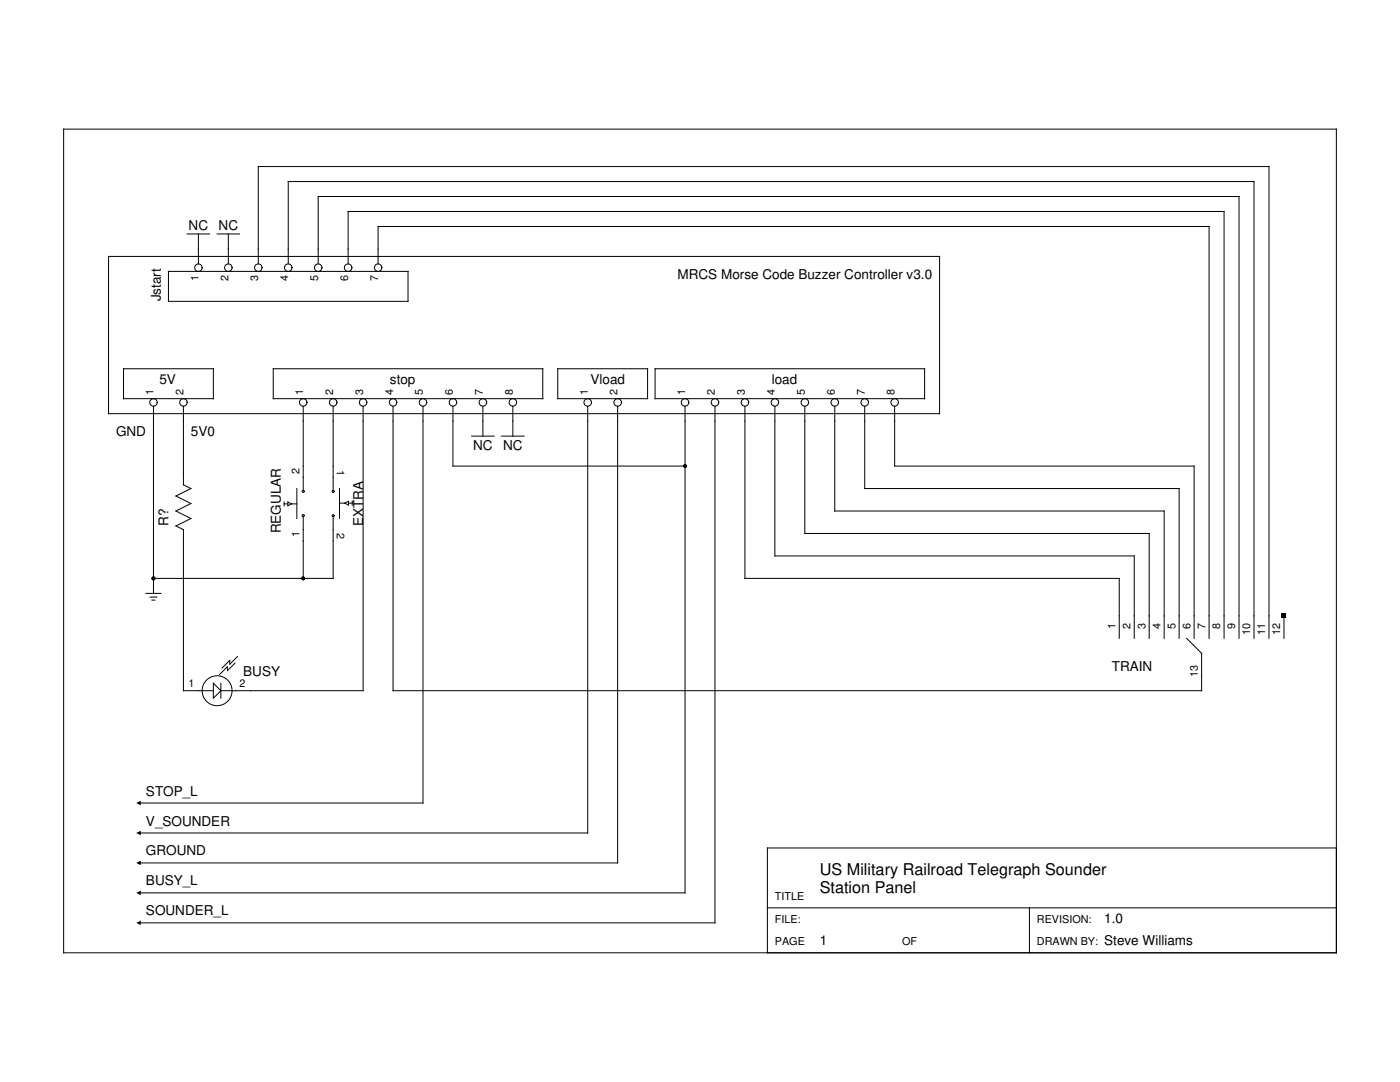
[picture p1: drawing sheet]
<svg xmlns="http://www.w3.org/2000/svg" width="279mm" height="216mm" viewBox="0 0 279 216" stroke-linecap="round" stroke-linejoin="round" font-family="sans-serif">
<g fill="none" stroke="#000" stroke-width=".2">
<path d="M12.7 25.8h254v164.3h-254zM21.7 51.2h165.8v31.3h-165.8zM33.6 54.2h47.8v5.9h-47.8zM37.4 46.7h4.4M39.6 46.7v6M43.3 46.7h4.5M45.6 46.7v6M51.5 52.7v-19.5h201.8v94.2M57.5 52.7v-16.5h192.8v91.2M63.5 52.7v-13.5h183.8v88.2M69.5 52.7v-10.5h174.8v85.2M75.5 52.7v-7.5h165.8v82.2"/>
<path d="M24.7 73.6h17.9v6h-17.9zM54.5 73.6h53.8v6h-53.8zM111.3 73.6h17.9v6h-17.9zM130.7 73.6h53.8v6h-53.8zM30.6 81v37.4M36.6 81v15.7l1.5 .8-3 1.5 3 1.5-3 1.5 3 1.5-3 1.5M59.2 97.5v6M60.5 81v16.9M66.5 81v16.9M67.8 97.5v6M72.5 81v56.8h-28.4M78.4 81v56.8h161.4v-7.4l-3-3"/>
<path d="M84.4 81v79.2h-56.8M90.4 81v12h46.3M94.1 87h4.5M96.4 81v6M100.1 87h4.5M102.3 81v6M117.3 81v85.2h-89.7M123.3 81v91.2h-95.7M136.7 81v97.2h-109.1M142.7 81v103.1h-115.1M148.7 81v34.4h74.7v12M154.6 81v29.9h71.8v16.5"/>
<path d="M160.6 81v25.4h68.7v21M166.6 81v21h65.7v25.4M172.6 81v16.5h62.7v29.9M178.5 81v12h59.8v34.4M29.1 118.4h3M30 119.1h1.3M30.3 119.7h.6M35.1 104.9l1.5 .8M36.6 105.7v32.1h6M56.7 100.2v.7M56.7 100.5h.7M57.4 100.2l.8 .3-.8 .4z"/>
<path d="M58.2 100.5h1M60.5 103.1v12.3M66.5 103.1v12.3h-35.9M67.8 100.4h1M68.8 100.4l.8-.4v.8zM69.6 100.4h.7M70.3 100v.8M42.6 136.3l1.5 1.5-1.5 1.5zM44.1 136.3v3M46.9 132.3l-1.5 1.5-.1-.7-1.5 1.5M47.4 131l-1.5 1.5-.1-.7-1.5 1.5M256.2 122.9v4.5"/>
<path d="M266.7 169.2h-113.6v20.9M153.1 181.2h113.6M205.4 181.2v8.9"/>
<circle cx="39.6" cy="53.4" r=".75"/>
<circle cx="45.6" cy="53.4" r=".75"/>
<circle cx="51.5" cy="53.4" r=".75"/>
<circle cx="57.5" cy="53.4" r=".75"/>
<circle cx="63.5" cy="53.4" r=".75"/>
<circle cx="69.5" cy="53.4" r=".75"/>
<circle cx="75.5" cy="53.4" r=".75"/>
<circle cx="30.6" cy="80.3" r=".75"/>
<circle cx="36.6" cy="80.3" r=".75"/>
<circle cx="60.5" cy="80.3" r=".75"/>
<circle cx="60.5" cy="98.1" r=".21"/>
<circle cx="66.5" cy="80.3" r=".75"/>
<circle cx="66.5" cy="98.1" r=".21"/>
<circle cx="72.5" cy="80.3" r=".75"/>
<circle cx="78.4" cy="80.3" r=".75"/>
<circle cx="84.4" cy="80.3" r=".75"/>
<circle cx="90.4" cy="80.3" r=".75"/>
<circle cx="96.4" cy="80.3" r=".75"/>
<circle cx="102.3" cy="80.3" r=".75"/>
<circle cx="117.3" cy="80.3" r=".75"/>
<circle cx="123.3" cy="80.3" r=".75"/>
<circle cx="136.7" cy="80.3" r=".75"/>
<circle cx="142.7" cy="80.3" r=".75"/>
<circle cx="148.7" cy="80.3" r=".75"/>
<circle cx="154.6" cy="80.3" r=".75"/>
<circle cx="160.6" cy="80.3" r=".75"/>
<circle cx="166.6" cy="80.3" r=".75"/>
<circle cx="172.6" cy="80.3" r=".75"/>
<circle cx="178.5" cy="80.3" r=".75"/>
<circle cx="60.5" cy="102.9" r=".21"/>
<circle cx="66.5" cy="102.9" r=".21"/>
<circle cx="43.3" cy="137.8" r="2.99"/>
</g>
<g fill="#000">
<path d="M255.8 122.4h.9v.9h-.9zM27.2 160.2l.9-.4v.9zM27.2 166.2l.9-.4v.9zM27.2 172.2l.9-.5v.9zM27.2 178.2l.9-.5v.9zM27.2 184.1l.9-.4v.9z"/>
<circle cx="136.7" cy="93" r=".37"/>
<circle cx="30.6" cy="115.4" r=".37"/>
<circle cx="60.5" cy="115.4" r=".37"/>
</g>
<g font-size="3.2">
<text x="163.6" y="174.5">US Military Railroad Telegraph Sounder</text>
<text x="163.6" y="178.2">Station Panel</text>
</g>
<g font-size="2.7">
<text x="37.6" y="45.9">NC</text>
<text x="43.6" y="45.9">NC</text>
<text x="135.2" y="55.6">MRCS Morse Code Buzzer Controller v3.0</text>
<text x="32.1" y="60.1" transform="rotate(-90 32.1 60.1)">Jstart</text>
<text x="31.8" y="76.6">5V</text>
<text x="77.8" y="76.6">stop</text>
<text x="117.9" y="76.6">Vload</text>
<text x="154" y="76.6">load</text>
<text x="23.2" y="87">GND</text>
<text x="38.1" y="87">5V0</text>
<text x="94.4" y="89.8">NC</text>
<text x="100.4" y="89.8">NC</text>
<text x="33.6" y="105" transform="rotate(-90 33.6 105)">R?</text>
<text x="56" y="106.4" transform="rotate(-90 56 106.4)">REGULAR</text>
<text x="72.5" y="105" transform="rotate(-90 72.5 105)">EXTRA</text>
<text x="48.6" y="134.8">BUSY</text>
<text x="221.9" y="133.8">TRAIN</text>
<text x="29.1" y="158.7">STOP_L</text>
<text x="29.1" y="164.7">V_SOUNDER</text>
<text x="29.1" y="170.7">GROUND</text>
<text x="29.1" y="176.7">BUSY_L</text>
<text x="29.1" y="182.6">SOUNDER_L</text>
<text x="220.4" y="184.1">1.0</text>
<text x="163.6" y="188.6">1</text>
<text x="220.4" y="188.6">Steve Williams</text>
</g>
<g font-size="2.2">
<text x="39.6" y="56.1" transform="rotate(-90 39.6 56.1)">1</text>
<text x="45.6" y="56.1" transform="rotate(-90 45.6 56.1)">2</text>
<text x="51.5" y="56.1" transform="rotate(-90 51.5 56.1)">3</text>
<text x="57.5" y="56.1" transform="rotate(-90 57.5 56.1)">4</text>
<text x="63.5" y="56.1" transform="rotate(-90 63.5 56.1)">5</text>
<text x="69.5" y="56.1" transform="rotate(-90 69.5 56.1)">6</text>
<text x="75.5" y="56.1" transform="rotate(-90 75.5 56.1)">7</text>
<text x="30.6" y="78.8" transform="rotate(-90 30.6 78.8)">1</text>
<text x="36.6" y="78.8" transform="rotate(-90 36.6 78.8)">2</text>
<text x="60.5" y="78.8" transform="rotate(-90 60.5 78.8)">1</text>
<text x="66.5" y="78.8" transform="rotate(-90 66.5 78.8)">2</text>
<text x="72.5" y="78.8" transform="rotate(-90 72.5 78.8)">3</text>
<text x="78.4" y="78.8" transform="rotate(-90 78.4 78.8)">4</text>
<text x="84.4" y="78.8" transform="rotate(-90 84.4 78.8)">5</text>
<text x="90.4" y="78.8" transform="rotate(-90 90.4 78.8)">6</text>
<text x="96.4" y="78.8" transform="rotate(-90 96.4 78.8)">7</text>
<text x="102.3" y="78.8" transform="rotate(-90 102.3 78.8)">8</text>
<text x="117.3" y="78.8" transform="rotate(-90 117.3 78.8)">1</text>
<text x="123.3" y="78.8" transform="rotate(-90 123.3 78.8)">2</text>
<text x="136.7" y="78.8" transform="rotate(-90 136.7 78.8)">1</text>
<text x="142.7" y="78.8" transform="rotate(-90 142.7 78.8)">2</text>
<text x="148.7" y="78.8" transform="rotate(-90 148.7 78.8)">3</text>
<text x="154.6" y="78.8" transform="rotate(-90 154.6 78.8)">4</text>
<text x="160.6" y="78.8" transform="rotate(-90 160.6 78.8)">5</text>
<text x="166.6" y="78.8" transform="rotate(-90 166.6 78.8)">6</text>
<text x="172.6" y="78.8" transform="rotate(-90 172.6 78.8)">7</text>
<text x="178.5" y="78.8" transform="rotate(-90 178.5 78.8)">8</text>
<text x="59.8" y="94.5" transform="rotate(-90 59.8 94.5)">2</text>
<text x="67.2" y="93.7" transform="rotate(90 67.2 93.7)">1</text>
<text x="59.8" y="107.2" transform="rotate(-90 59.8 107.2)">1</text>
<text x="67.2" y="106.4" transform="rotate(90 67.2 106.4)">2</text>
<text x="222.6" y="125.6" transform="rotate(-90 222.6 125.6)">1</text>
<text x="225.6" y="125.6" transform="rotate(-90 225.6 125.6)">2</text>
<text x="228.6" y="125.6" transform="rotate(-90 228.6 125.6)">3</text>
<text x="231.6" y="125.6" transform="rotate(-90 231.6 125.6)">4</text>
<text x="234.6" y="125.6" transform="rotate(-90 234.6 125.6)">5</text>
<text x="237.6" y="125.6" transform="rotate(-90 237.6 125.6)">6</text>
<text x="240.6" y="125.6" transform="rotate(-90 240.6 125.6)">7</text>
<text x="243.5" y="125.6" transform="rotate(-90 243.5 125.6)">8</text>
<text x="246.5" y="125.6" transform="rotate(-90 246.5 125.6)">9</text>
<text x="249.5" y="126.8" transform="rotate(-90 249.5 126.8)">10</text>
<text x="252.5" y="126.8" transform="rotate(-90 252.5 126.8)">11</text>
<text x="255.5" y="126.8" transform="rotate(-90 255.5 126.8)">12</text>
<text x="37.6" y="137.1">1</text>
<text x="47.8" y="137.1">2</text>
<text x="239.1" y="135" transform="rotate(-90 239.1 135)">13</text>
<text x="154.6" y="179.7">TITLE</text>
<text x="154.6" y="184.1">FILE:</text>
<text x="206.9" y="184.1">REVISION:</text>
<text x="154.6" y="188.6">PAGE</text>
<text x="180" y="188.6">OF</text>
<text x="206.9" y="188.6">DRAWN BY:</text>
</g>
</svg>
